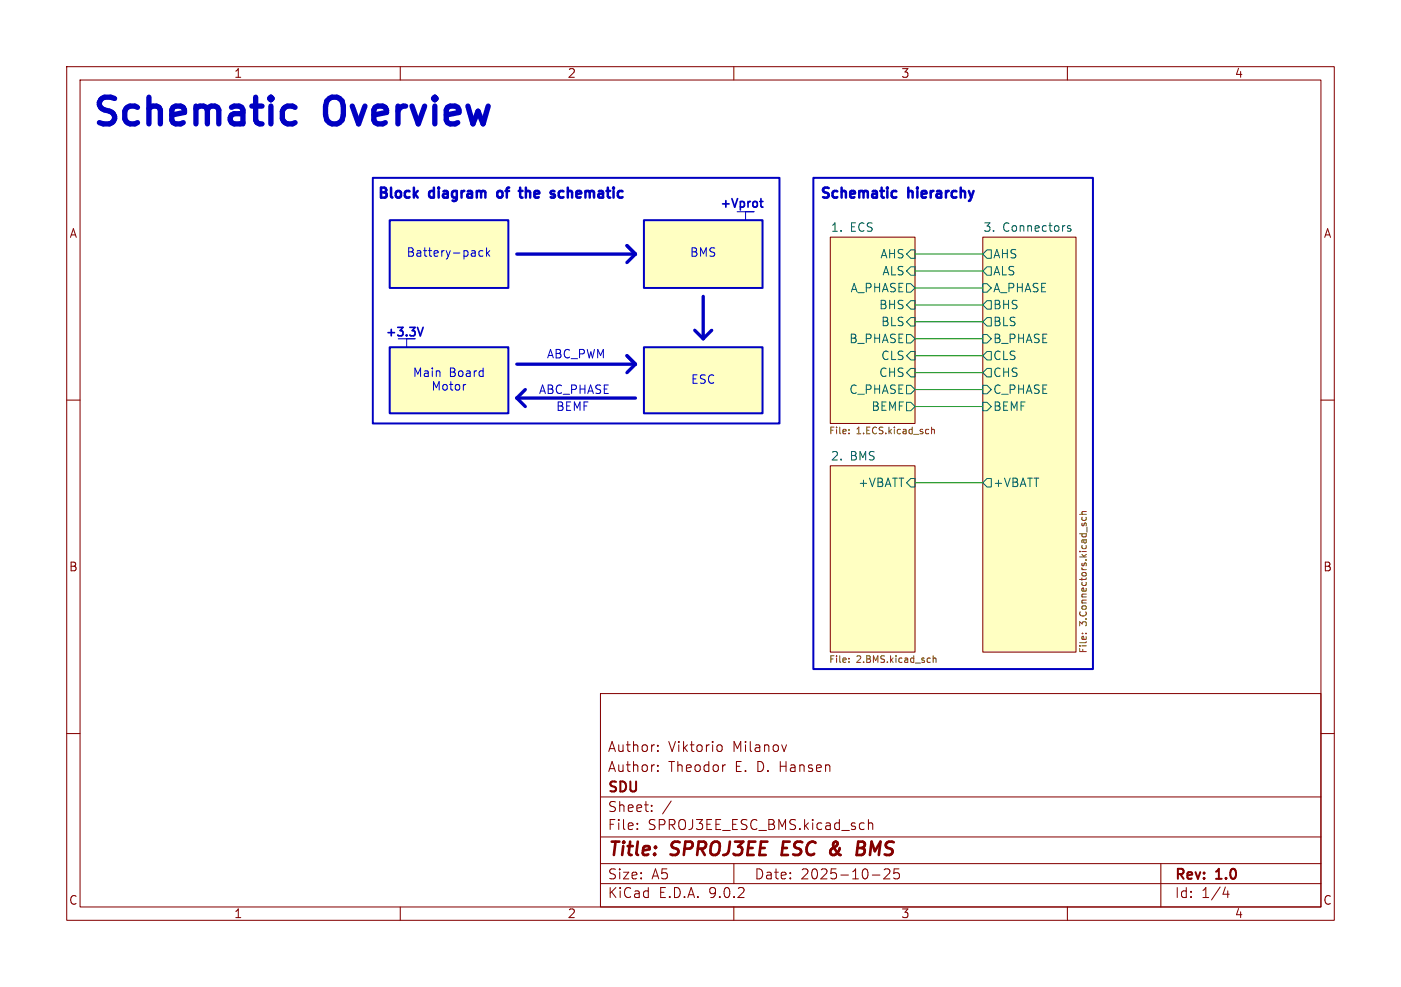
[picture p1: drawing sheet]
<svg xmlns="http://www.w3.org/2000/svg" width="210mm" height="148mm" viewBox="0 0 210 148" stroke-linecap="round" stroke-linejoin="round" font-family="sans-serif">
<g fill="none" stroke="#840000" stroke-width=".15">
<path d="M10 10h190v128h-190zM12 12h186v124h-186zM60 10v2M110 10v2M160 10v2M10 60h2M198 60h2M10 110h2M90 104h108v32h-108zM90 119.5h108M98.6 115.5v.2M98.6 111.8v.1"/>
<path d="M98.6 112.5v.2M98.6 114.8v.1M107.8 111.7a.41 .41 0 0 1 .5 .3v.4a.41 .41 0 0 1-.5 .3M108.6 114.7h.1M117.9 111.7l-.4 1M198 110h2M60 136v2M90 132.5h108M90 129.5h108M90 125.5h108M95.5 124.2v.2M95.5 123.5v.1"/>
<path d="M97.7 121.5v.2M97.7 120.8v.1M100.6 120.1l-1.3 1.9M110 136v2M110 129.5v3M130.2 122.9v1.5M130.2 123.5a.37 .37 0 0 1 .6 .1v.8M130.8 131.2h1.1M132.5 130.4l.3-.1 .5 .1a.41 .41 0 0 1 0 .5l-.8 .9h.9M134.8 130.3h-.8v.7l.2-.1h.5l.1 .2v.5l-.3 .2h-.3l-.2-.2M160 136v2M174 129.5v6.5"/>
<path d="M183.7 133l-.4 1.1h1M184 133.6v1"/>
</g>
<path d="M117.4 126.2l-.2 2h.9M124.9 126.7l.2 .6 .4 .5M125.4 128l-.3 .2h-.3M125.4 126.8l-.7 .5M125.5 126.3l-.3-.1-.3 .3M128.5 127.2h.7M128.7 126.2h.6a.49 .49 0 0 1 .4 .5 .49 .49 0 0 1-.5 .5M129.2 127.2l.3 .1a.58 .58 0 0 1-.3 .9h-.8" fill="none" stroke="#840000" stroke-width=".4"/>
<g fill="#ffffc2" stroke="#ffffc2" stroke-width=".15">
<path d="M124.5 69.9h12.7v27.9h-12.7z"/>
<path d="M147.3 35.6h14v62.2h-14z"/>
<path d="M124.5 35.6h12.7v27.9h-12.7z"/>
</g>
<g fill="#ffffc2">
<path d="M96.5 52.1h17.8v9.9h-17.8z"/>
<path d="M58.4 52.1h17.8v9.9h-17.8z"/>
<path d="M96.5 33h17.8v10.2h-17.8z"/>
<path d="M58.4 33h17.8v10.2h-17.8z"/>
</g>
<path d="M124.5 35.6h12.7v27.9h-12.7zM147.3 35.6h14v62.2h-14zM124.5 69.9h12.7v27.9h-12.7z" fill="none" stroke="#840000" stroke-width=".15"/>
<g fill="none" stroke="#006464" stroke-width=".15">
<path d="M136.5 37.5h.7v1.2h-.7l-.6-.6zM148 37.5h.6v1.2h-.6l-.7-.6zM160.5 33.9l-.3-.1-.2 .2 .1 .2 .4 .1v.3h-.5M135.9 42.5h.6l.7 .7-.7 .6h-.6zM135.9 57.8h.6l.7 .6-.7 .7h-.6zM135.9 50.2h.6l.7 .6-.7 .6h-.6zM136.5 40h.7v1.3h-.7l-.6-.7zM136.5 55.2h.7v1.3h-.7l-.6-.6zM136.5 47.6h.7v1.3h-.7l-.6-.6zM136.5 45.1h.7v1.3h-.7l-.6-.7zM136.5 52.7h.7v1.3h-.7l-.6-.7zM147.3 42.5h.7l.6 .7-.6 .6h-.7z"/>
<path d="M147.3 50.2h.7l.6 .6-.6 .6h-.7zM147.3 57.8h.7l.6 .6-.6 .7h-.7zM148 45.1h.6v1.3h-.6l-.7-.7zM148 52.7h.6v1.3h-.6l-.7-.7zM148 47.6h.6v1.3h-.6l-.7-.6zM148 55.2h.6v1.3h-.6l-.7-.6zM148 40h.6v1.3h-.6l-.7-.7zM135.9 60.3h.6l.7 .7-.7 .6h-.6zM136.5 71.8h.7v1.2h-.7l-.6-.6zM147.3 60.3h.7l.6 .7-.6 .6h-.7zM148 71.8h.6v1.2h-.6l-.7-.6z"/>
</g>
<g fill="none" stroke="#725600" stroke-width=".15">
<path d="M127.3 64.4v.1M127.3 65h.1M139.6 64v1M139.6 64.5l.2-.1h.2l.1 .6M161.8 77.1h1M162.2 77.6v.2l.2 .2 .4-.1v-.3M162.2 78.5v.2M162.5 78.7l.1-.2 .1-.1 .1 .2v.2M162.8 76.7l-.6 .1v.2l.1 .1M127.3 99.2v.1M127.3 98.7v.1M139.9 98.3v1"/>
<path d="M139.9 98.8l.1-.1h.3v.6M162.2 95h.1M162.7 95h.1"/>
</g>
<path d="M77.5 38.1h17.7M94 36.8l1.2 1.3M95.2 38.1l-1.2 1.3M77.5 59.7l1.2 1.3M77.5 59.7h17.7M77.5 54.6h17.7M78.7 58.4l-1.2 1.3M94 53.3l1.2 1.3M95.2 54.6l-1.2 1.3M104.1 49.5l1.3 1.3M105.4 44.5v6.3M106.7 49.5l-1.3 1.3" fill="none" stroke="#0000c2" stroke-width=".5"/>
<path d="M72.4 37.6h-.4l-.2 .2v.4l.1 .2h.5M72.9 37.2v1.2M73.1 37.9l.3 .5M73.4 37.6l-.5 .5M111.8 31.8v1.2M61 50.8v1.3M69.7 57.7h.1" fill="none" stroke="#0000c2" stroke-width=".15"/>
<path d="M137.2 38.1h10.1M137.2 43.2h10.1M137.2 40.6h10.1M137.2 45.7h10.1M137.2 48.3h10.1M137.2 53.3h10.1M137.2 58.4h10.1M137.2 55.9h10.1M137.2 50.8h10.1M137.2 61h10.1M137.2 72.4h10.1" fill="none" stroke="#009600" stroke-width=".15"/>
<path d="M113.9 30.2h.5M114.1 29.8v1.1l.3 .2M62.6 49.1l.4 1.3 .4-1.3" fill="none" stroke="#0000c2" stroke-width=".25"/>
<path d="M75 28.6a.41 .41 0 0 0-.5 .3v.4a.41 .41 0 0 0 .5 .3M77.8 28.6h.5M78 29.6h.3M78.8 28.1v1.5M79 28.6l-.2 .2M84.5 28.7l-.5-.1-.2 .3v.4l.1 .3h.6M133.7 29.5l.2 .1h.5M134.4 28.7l-.5-.1-.2 .2" fill="none" stroke="#0000c2" stroke-width=".38"/>
<path d="M42.7 18.4l.4 .2h.7l.4-.2M42.7 16.1l.4-.2h.7l.4 .2" fill="none" stroke="#0000c2" stroke-width=".8"/>
<path d="M55.9 26.7h60.9v36.8h-60.9zM58.4 33h17.8v10.2h-17.8zM96.5 33h17.8v10.2h-17.8zM121.9 26.7h41.9v73.6h-41.9zM58.4 52.1h17.8v9.9h-17.8zM96.5 52.1h17.8v9.9h-17.8z" fill="none" stroke="#0000c2" stroke-width=".3"/>
<g font-size="5.6" fill="#0000c2">
<text x="13.3" y="20">Schematic</text>
<text x="48.8" y="20">Overview</text>
</g>
<g font-size="2.8" fill="#840000">
<text x="91" y="128.9">Title:</text>
<text x="100.7" y="128.9">SPROJ3EE</text>
<text x="118" y="128.9">ESC</text>
<text x="126.1" y="128.9">&amp;</text>
<text x="130.9" y="128.9">BMS</text>
</g>
<g font-size="2.1" fill="#0000c2">
<text x="56.3" y="30.3">Block</text>
<text x="64.5" y="30.3">diagram</text>
<text x="75.5" y="30.3">of</text>
<text x="79.7" y="30.3">the</text>
<text x="85.1" y="30.3">schematic</text>
<text x="122.7" y="30.3">Schematic</text>
<text x="136.2" y="30.3">hierarchy</text>
</g>
<g font-size="2.1" fill="#840000">
<text x="91" y="113">Author:</text>
<text x="100.2" y="113">Viktorio</text>
<text x="109.9" y="113">Milanov</text>
<text x="91" y="119.2">SDU</text>
<text x="91" y="116">Author:</text>
<text x="100.2" y="116">Theodor</text>
<text x="110.2" y="116">E. D. Hansen</text>
<text x="91" y="124.7">File:</text>
<text x="91" y="122">Sheet:</text>
<text x="97.1" y="124.7">SPROJ3EE_ESC_BMS.kicad_sch</text>
<text x="91" y="134.9">KiCad</text>
<text x="91" y="132.1">Size:</text>
<text x="97.7" y="132.1">A5</text>
<text x="98.7" y="134.9">E.D.A.</text>
<text x="106.3" y="134.9">9.0.2</text>
<text x="113" y="132.1">Date:</text>
<text x="120" y="132.1">2025-10-25</text>
<text x="176" y="132.3">Rev:</text>
<text x="176" y="134.9">Id:</text>
<text x="180.1" y="134.9">1/4</text>
<text x="182.4" y="132.3">1.0</text>
</g>
<g font-size="1.8" fill="#840000">
<text x="35" y="11.9">1</text>
<text x="85" y="11.9">2</text>
<text x="135" y="11.9">3</text>
<text x="185" y="11.9">4</text>
<text x="10.3" y="35.9">A</text>
<text x="198.4" y="35.9">A</text>
<text x="10.3" y="85.9">B</text>
<text x="198.3" y="85.9">B</text>
<text x="10.3" y="135.9">C</text>
<text x="35" y="137.9">1</text>
<text x="85" y="137.9">2</text>
<text x="135" y="137.9">3</text>
<text x="185" y="137.9">4</text>
<text x="198.3" y="135.9">C</text>
</g>
<g font-size="1.8" fill="#0000c2">
<text x="107.8" y="31.5">+Vprot</text>
<text x="60.9" y="38.7">Battery-pack</text>
<text x="103.3" y="38.7">BMS</text>
<text x="57.6" y="50.8">+3.3V</text>
<text x="81.9" y="54">ABC_PWM</text>
<text x="61.8" y="56.7">Main</text>
<text x="64.6" y="58.8">Motor</text>
<text x="67.3" y="56.7">Board</text>
<text x="80.7" y="59.3">ABC_PHASE</text>
<text x="103.5" y="57.8">ESC</text>
<text x="83.3" y="61.8">BEMF</text>
</g>
<g font-size="1.8" fill="#006464">
<text x="124.5" y="34.8">1.</text>
<text x="127.4" y="34.8">ECS</text>
<text x="147.3" y="34.8">3.</text>
<text x="150.3" y="34.8">Connectors</text>
<text x="131.9" y="39">AHS</text>
<text x="132.2" y="41.5">ALS</text>
<text x="148.8" y="39">AHS</text>
<text x="148.8" y="41.5">ALS</text>
<text x="127.4" y="44">A_PHASE</text>
<text x="131.7" y="46.6">BHS</text>
<text x="148.8" y="44">A_PHASE</text>
<text x="148.8" y="46.6">BHS</text>
<text x="127.2" y="51.7">B_PHASE</text>
<text x="132" y="49.1">BLS</text>
<text x="148.8" y="51.7">B_PHASE</text>
<text x="148.8" y="49.1">BLS</text>
<text x="127.2" y="59.3">C_PHASE</text>
<text x="131.7" y="56.7">CHS</text>
<text x="132" y="54.2">CLS</text>
<text x="148.8" y="59.3">C_PHASE</text>
<text x="148.8" y="54.2">CLS</text>
<text x="148.8" y="56.7">CHS</text>
<text x="130.5" y="61.8">BEMF</text>
<text x="148.8" y="61.8">BEMF</text>
<text x="124.5" y="69.1">2.</text>
<text x="127.4" y="69.1">BMS</text>
<text x="128.5" y="73.3">+VBATT</text>
<text x="148.8" y="73.3">+VBATT</text>
</g>
<g font-size="1.4" fill="#725600">
<text x="124.2" y="65.5">File:</text>
<text x="128.4" y="65.5">1.ECS.kicad_sch</text>
<text x="163.3" y="93.8" transform="rotate(-90 163.3 93.8)">3.Connectors.kicad_sch</text>
<text x="124.2" y="99.8">File:</text>
<text x="128.4" y="99.8">2.BMS.kicad_sch</text>
<text x="163.3" y="98" transform="rotate(-90 163.3 98)">File:</text>
</g>
</svg>
